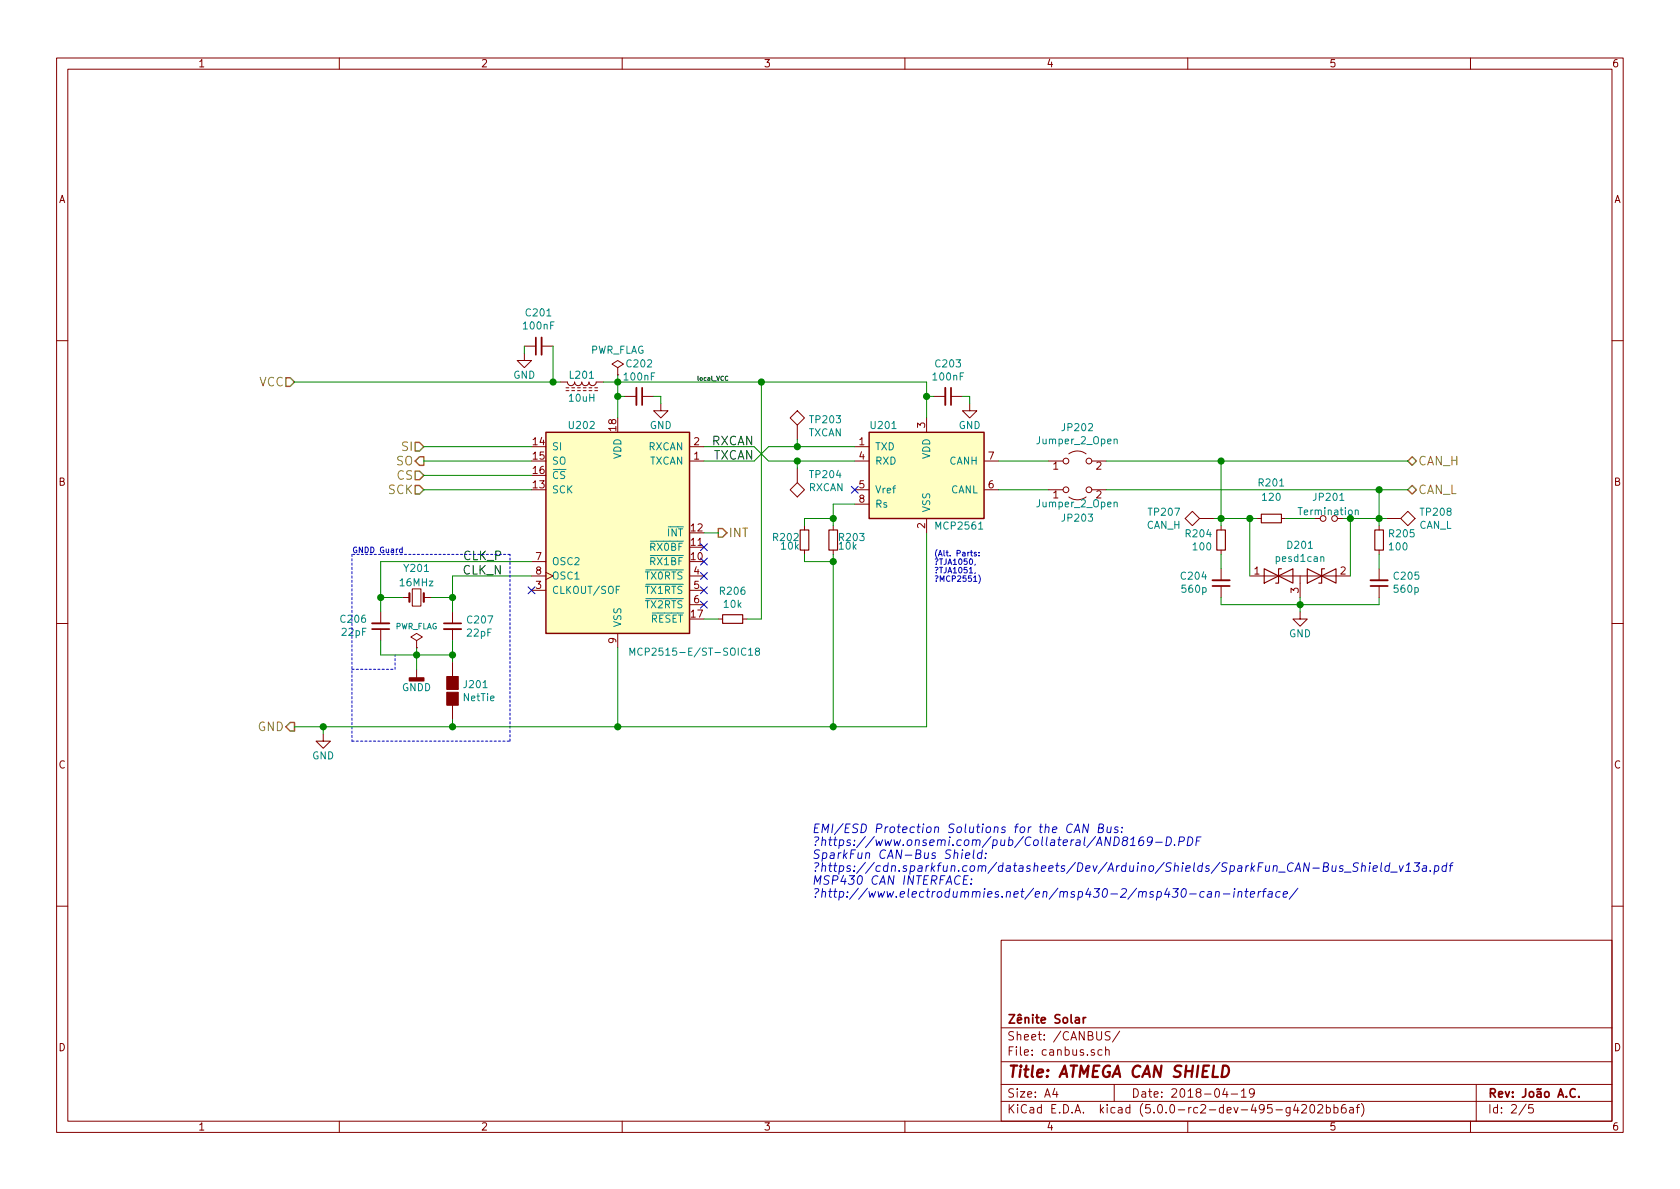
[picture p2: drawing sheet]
EESchema Schematic File Version 4
LIBS:atmega_can_shield-cache
EELAYER 26 0
EELAYER END
$Descr A4 11693 8268
encoding utf-8
Sheet 2 5
Title "ATMEGA CAN SHIELD"
Date "2018-04-19"
Rev "João A.C."
Comp "Zênite Solar"
Comment1 ""
Comment2 ""
Comment3 ""
Comment4 ""
$EndDescr
$Comp
L ZS17-cache:MCP2551-I_SN U201
U 1 1
P 6450 3300
F 0 "U201" H 6050 3650 50  0000 L CNN
F 1 "MCP2561" H 6500 2950 50  0000 L CNN
F 2 "Housings_SOIC:SOIC-8_3.9x4.9mm_Pitch1.27mm" H 6450 2800 50  0001 C CIN
F 3 "https://www.mouser.com/datasheet/2/268/25167B-245700.pdf" H 6450 3300 50  0001 C CNN
F 4 "https://www.mouser.com/ProductDetail/Microchip-Technology/MCP2561T-E-SN?qs=sGAEpiMZZMuyKkoWRCJ2WCPSW63XBcAp862Nn1F%252bVFQ%3d" H 6450 3300 50  0001 C CNN "Mouser"
	1    6450 3300
	1    0    0    -1  
$EndComp
Text Label 5250 3200 2    60   ~ 0
TXCAN
Text Label 5250 3100 2    60   ~ 0
RXCAN
$Comp
L ZS17-cache:MCP2515-E_ST-SOIC18 U202
U 1 1
P 4300 3700
F 0 "U202" H 4150 4450 50  0000 R CNN
F 1 "MCP2515-E/ST-SOIC18" H 5300 2900 50  0000 R TNN
F 2 "Housings_SOIC:SOIC-18W_7.5x11.6mm_Pitch1.27mm" H 4300 2800 50  0001 C CIN
F 3 "https://www.mouser.com/datasheet/2/268/20001801H-708845.pdf" H 4400 2900 50  0001 C CNN
F 4 "https://www.mouser.com/ProductDetail/Microchip-Technology/MCP2515T-I-SO?qs=sGAEpiMZZMuyKkoWRCJ2WHe%252bbxCW0ve6xjnnyKAx3CA%3d" H 4300 3700 50  0001 C CNN "Mouser"
	1    4300 3700
	1    0    0    -1  
$EndComp
NoConn ~ 3700 4100
NoConn ~ 4900 3800
NoConn ~ 4900 3900
NoConn ~ 4900 4000
NoConn ~ 4900 4100
NoConn ~ 4900 4200
$Comp
L ZS17-cache:R_Small R206
U 1 1
P 5100 4300
F 0 "R206" V 4904 4300 50  0000 C CNN
F 1 "10k" V 4995 4300 50  0000 C CNN
F 2 "Resistors_SMD:R_0805_HandSoldering" H 5100 4300 50  0001 C CNN
F 3 "" H 5100 4300 50  0001 C CNN
	1    5100 4300
	0    1    1    0   
$EndComp
$Comp
L ZS17-cache:R_Small R203
U 1 1
P 5800 3750
F 0 "R203" H 5830 3770 50  0000 L CNN
F 1 "10k" H 5830 3710 50  0000 L CNN
F 2 "Resistors_SMD:R_0805_HandSoldering" H 5800 3750 50  0001 C CNN
F 3 "" H 5800 3750 50  0001 C CNN
	1    5800 3750
	1    0    0    -1  
$EndComp
NoConn ~ 5950 3400
$Comp
L ZS17-cache:R_Small R201
U 1 1
P 8850 3600
F 0 "R201" V 8600 3600 50  0000 C CNN
F 1 "120" V 8700 3600 50  0000 C CNN
F 2 "Resistors_SMD:R_0805_HandSoldering" H 8850 3600 50  0001 C CNN
F 3 "" H 8850 3600 50  0001 C CNN
	1    8850 3600
	0    1    1    0   
$EndComp
Text HLabel 2950 3100 0    60   Input ~ 0
SI
Text HLabel 2950 3200 0    60   Output ~ 0
SO
Text HLabel 2950 3300 0    60   Input ~ 0
CS
Text HLabel 2950 3400 0    60   Input ~ 0
SCK
Text HLabel 5000 3700 2    60   Output ~ 0
INT
Text HLabel 2050 5050 0    60   Output ~ 0
GND
Text HLabel 2050 2650 0    60   Input ~ 0
VCC
Text HLabel 9800 3200 2    60   BiDi ~ 0
CAN_H
Text HLabel 9800 3400 2    60   BiDi ~ 0
CAN_L
$Comp
L ZS17-cache:C_Small C202
U 1 1
P 4450 2750
F 0 "C202" V 4221 2750 50  0000 C CNN
F 1 "100nF" V 4312 2750 50  0000 C CNN
F 2 "Capacitors_SMD:C_0805_HandSoldering" H 4450 2750 50  0001 C CNN
F 3 "" H 4450 2750 50  0001 C CNN
	1    4450 2750
	0    1    1    0   
$EndComp
$Comp
L ZS17-cache:GND #PWR019
U 1 1
P 4600 2800
F 0 "#PWR019" H 4600 2550 50  0001 C CNN
F 1 "GND" H 4600 2650 50  0000 C CNN
F 2 "" H 4600 2800 50  0001 C CNN
F 3 "" H 4600 2800 50  0001 C CNN
	1    4600 2800
	1    0    0    -1  
$EndComp
$Comp
L ZS17-cache:C_Small C203
U 1 1
P 6600 2750
F 0 "C203" V 6371 2750 50  0000 C CNN
F 1 "100nF" V 6462 2750 50  0000 C CNN
F 2 "Capacitors_SMD:C_0805_HandSoldering" H 6600 2750 50  0001 C CNN
F 3 "" H 6600 2750 50  0001 C CNN
	1    6600 2750
	0    1    1    0   
$EndComp
$Comp
L ZS17-cache:GND #PWR020
U 1 1
P 6750 2800
F 0 "#PWR020" H 6750 2550 50  0001 C CNN
F 1 "GND" H 6750 2650 50  0000 C CNN
F 2 "" H 6750 2800 50  0001 C CNN
F 3 "" H 6750 2800 50  0001 C CNN
	1    6750 2800
	1    0    0    -1  
$EndComp
$Comp
L atmega_can_shield-rescue:D_TVS_x2_AAC D201
U 1 1
P 9050 4000
F 0 "D201" H 9050 4216 50  0000 C CNN
F 1 "pesd1can" H 9050 4125 50  0000 C CNN
F 2 "TO_SOT_Packages_SMD:SOT-23_Handsoldering" H 8900 4000 50  0001 C CNN
F 3 "https://assets.nexperia.com/documents/data-sheet/PESD1CAN.pdf" H 8900 4000 50  0001 C CNN
F 4 "https://www.mouser.com/ProductDetail/Nexperia/PESD1CAN-UX?qs=sGAEpiMZZMsoIvTP6m9%252bn17u26dJac3S" H 9050 4000 50  0001 C CNN "Mouser"
	1    9050 4000
	1    0    0    -1  
$EndComp
Text Notes 5650 6250 0    60   Italic 0
EMI/ESD Protection Solutions for the CAN Bus: \n	https://www.onsemi.com/pub/Collateral/AND8169-D.PDF\nSparkFun CAN-Bus Shield:\n	https://cdn.sparkfun.com/datasheets/Dev/Arduino/Shields/SparkFun_CAN-Bus_Shield_v13a.pdf\nMSP430 CAN INTERFACE:\n	http://www.electrodummies.net/en/msp430-2/msp430-can-interface/
$Comp
L atmega_can_shield-rescue:Jumper_NO_Small JP201
U 1 1
P 9250 3600
F 0 "JP201" H 9250 3750 50  0000 C CNN
F 1 "Termination" H 9250 3650 50  0000 C CNN
F 2 "Connectors:GS2" H 9250 3600 50  0001 C CNN
F 3 "" H 9250 3600 50  0001 C CNN
	1    9250 3600
	1    0    0    -1  
$EndComp
$Comp
L atmega_can_shield-rescue:TEST TP203
U 1 1
P 5550 3050
F 0 "TP203" H 5628 3190 50  0000 L CNN
F 1 "TXCAN" H 5628 3099 50  0000 L CNN
F 2 "Measurement_Points:Measurement_Point_Round-SMD-Pad_Small" H 5750 3050 50  0001 C CNN
F 3 "" H 5750 3050 50  0001 C CNN
	1    5550 3050
	1    0    0    -1  
$EndComp
$Comp
L atmega_can_shield-rescue:TEST TP204
U 1 1
P 5550 3250
F 0 "TP204" H 5472 3297 50  0000 R CNN
F 1 "RXCAN" H 5472 3388 50  0000 R CNN
F 2 "Measurement_Points:Measurement_Point_Round-SMD-Pad_Small" H 5750 3250 50  0001 C CNN
F 3 "" H 5750 3250 50  0001 C CNN
	1    5550 3250
	-1   0    0    1   
$EndComp
$Comp
L ZS17-cache:R_Small R204
U 1 1
P 8500 3750
F 0 "R204" H 8442 3796 50  0000 R CNN
F 1 "100" H 8442 3705 50  0000 R CNN
F 2 "Resistors_SMD:R_0805_HandSoldering" H 8500 3750 50  0001 C CNN
F 3 "" H 8500 3750 50  0001 C CNN
	1    8500 3750
	1    0    0    -1  
$EndComp
$Comp
L ZS17-cache:R_Small R205
U 1 1
P 9600 3750
F 0 "R205" H 9659 3796 50  0000 L CNN
F 1 "100" H 9659 3705 50  0000 L CNN
F 2 "Resistors_SMD:R_0805_HandSoldering" H 9600 3750 50  0001 C CNN
F 3 "" H 9600 3750 50  0001 C CNN
	1    9600 3750
	1    0    0    -1  
$EndComp
$Comp
L ZS17-cache:C_Small C204
U 1 1
P 8500 4050
F 0 "C204" H 8591 4004 50  0000 L CNN
F 1 "560p" H 8591 4095 50  0000 L CNN
F 2 "Capacitors_SMD:C_0805_HandSoldering" H 8500 4050 50  0001 C CNN
F 3 "https://www.mouser.com/datasheet/2/447/UPY-GPHC_X7R_6.3V-to-50V_18-1154002.pdf" H 8500 4050 50  0001 C CNN
F 4 "https://br.mouser.com/ProductDetail/Yageo/CC0805KRX7R9BB561?qs=sGAEpiMZZMs0AnBnWHyRQIOKs%2fDjbJvGAqQC1zE3t74%3d" H 8500 4050 50  0001 C CNN "Mouser"
	1    8500 4050
	-1   0    0    1   
$EndComp
$Comp
L ZS17-cache:GND #PWR021
U 1 1
P 9050 4250
F 0 "#PWR021" H 9050 4000 50  0001 C CNN
F 1 "GND" H 9050 4100 50  0000 C CNN
F 2 "" H 9050 4250 50  0001 C CNN
F 3 "" H 9050 4250 50  0001 C CNN
	1    9050 4250
	1    0    0    -1  
$EndComp
$Comp
L atmega_can_shield-rescue:TEST TP208
U 1 1
P 9650 3600
F 0 "TP208" V 9604 3828 50  0000 L CNN
F 1 "CAN_L" V 9695 3828 50  0000 L CNN
F 2 "Measurement_Points:Measurement_Point_Round-SMD-Pad_Small" H 9850 3600 50  0001 C CNN
F 3 "" H 9850 3600 50  0001 C CNN
	1    9650 3600
	0    1    1    0   
$EndComp
$Comp
L atmega_can_shield-rescue:TEST TP207
U 1 1
P 8450 3600
F 0 "TP207" V 8404 3828 50  0000 L CNN
F 1 "CAN_H" V 8495 3828 50  0000 L CNN
F 2 "Measurement_Points:Measurement_Point_Round-SMD-Pad_Small" H 8650 3600 50  0001 C CNN
F 3 "" H 8650 3600 50  0001 C CNN
	1    8450 3600
	0    -1   1    0   
$EndComp
Text Notes 6500 4050 0    39   ~ 0
(Alt. Parts: \n	TJA1050, \n	TJA1051,\n	MCP2551)
$Comp
L ZS17-cache:Crystal_Small Y201
U 1 1
P 2900 4150
F 0 "Y201" H 2900 3950 50  0000 C CNN
F 1 "16MHz" H 2900 4050 50  0000 C CNN
F 2 "zenitesolar:Crystal_SMD_HC49_4HSMX" H 2900 4150 50  0001 C CNN
F 3 "http://www.farnell.com/datasheets/321153.pdf" H 2900 4150 50  0001 C CNN
F 4 "https://www.mouser.com/ProductDetail/IQD/LFXTAL003237Reel?qs=sGAEpiMZZMsBj6bBr9Q9af1kE%252bXo19x3%252bSVT%252b2%252bBEMZebQOWriiNcg%3d%3d" H 2900 4150 50  0001 C CNN "Mouser"
	1    2900 4150
	-1   0    0    1   
$EndComp
$Comp
L ZS17-cache:C_Small C207
U 1 1
P 3150 4350
F 0 "C207" H 3242 4396 50  0000 L CNN
F 1 "22pF" H 3242 4305 50  0000 L CNN
F 2 "Capacitors_SMD:C_0805_HandSoldering" H 3150 4350 50  0001 C CNN
F 3 "" H 3150 4350 50  0001 C CNN
	1    3150 4350
	1    0    0    -1  
$EndComp
$Comp
L ZS17-cache:C_Small C206
U 1 1
P 2650 4350
F 0 "C206" H 2559 4304 50  0000 R CNN
F 1 "22pF" H 2559 4395 50  0000 R CNN
F 2 "Capacitors_SMD:C_0805_HandSoldering" H 2650 4350 50  0001 C CNN
F 3 "" H 2650 4350 50  0001 C CNN
	1    2650 4350
	1    0    0    1   
$EndComp
Text Label 3500 3900 2    60   ~ 0
CLK_P
Text Label 3500 4000 2    60   ~ 0
CLK_N
$Comp
L power1:GNDD #PWR022
U 1 1
P 2900 4650
F 0 "#PWR022" H 2900 4400 50  0001 C CNN
F 1 "GNDD" H 2900 4525 50  0000 C CNN
F 2 "" H 2900 4650 50  0001 C CNN
F 3 "" H 2900 4650 50  0001 C CNN
	1    2900 4650
	-1   0    0    -1  
$EndComp
$Comp
L ZS17-cache:GND #PWR023
U 1 1
P 2250 5100
F 0 "#PWR023" H 2250 4850 50  0001 C CNN
F 1 "GND" H 2250 4950 50  0000 C CNN
F 2 "" H 2250 5100 50  0001 C CNN
F 3 "" H 2250 5100 50  0001 C CNN
	1    2250 5100
	1    0    0    -1  
$EndComp
$Comp
L atmega_can_shield-rescue:L_Core_Ferrite L201
U 1 1
P 4050 2650
F 0 "L201" V 4000 2650 50  0000 C CNN
F 1 "10uH" V 4160 2650 50  0000 C CNN
F 2 "Inductors_SMD:L_0805_HandSoldering" H 4050 2650 50  0001 C CNN
F 3 "https://www.mouser.com/datasheet/2/400/nductor_commercial_decoupling_mlz2012_en-918301.pdf" H 4050 2650 50  0001 C CNN
F 4 "https://www.mouser.com/ProductDetail/TDK/MLZ2012N100L?qs=sGAEpiMZZMsg%252by3WlYCkUxULy5EXuT33zQWWbOu0YZs%3d" V 4050 2650 50  0001 C CNN "Mouser"
	1    4050 2650
	0    1    1    0   
$EndComp
Text Notes 2450 3850 0    39   ~ 0
GNDD Guard
$Comp
L ZS17-cache:R_Small R202
U 1 1
P 5600 3750
F 0 "R202" H 5630 3770 50  0000 L CNN
F 1 "10k" H 5630 3710 50  0000 L CNN
F 2 "Resistors_SMD:R_0805_HandSoldering" H 5600 3750 50  0001 C CNN
F 3 "" H 5600 3750 50  0001 C CNN
	1    5600 3750
	-1   0    0    -1  
$EndComp
$Comp
L ZS17-cache:C_Small C201
U 1 1
P 3750 2400
F 0 "C201" V 3979 2400 50  0000 C CNN
F 1 "100nF" V 3888 2400 50  0000 C CNN
F 2 "Capacitors_SMD:C_0805_HandSoldering" H 3750 2400 50  0001 C CNN
F 3 "" H 3750 2400 50  0001 C CNN
	1    3750 2400
	0    -1   -1   0   
$EndComp
$Comp
L ZS17-cache:GND #PWR024
U 1 1
P 3650 2450
F 0 "#PWR024" H 3650 2200 50  0001 C CNN
F 1 "GND" H 3650 2300 50  0000 C CNN
F 2 "" H 3650 2450 50  0001 C CNN
F 3 "" H 3650 2450 50  0001 C CNN
	1    3650 2450
	1    0    0    -1  
$EndComp
$Comp
L atmega_can_shield-rescue:GS2 J201
U 1 1
P 3150 4800
F 0 "J201" H 3218 4846 50  0000 L CNN
F 1 "NetTie" H 3218 4755 50  0000 L CNN
F 2 "zenitesolar:µNetTie-I_Connected_SMD" V 3224 4800 50  0001 C CNN
F 3 "" H 3150 4800 50  0001 C CNN
	1    3150 4800
	1    0    0    -1  
$EndComp
Wire Wire Line
	4900 4300 5000 4300
Wire Wire Line
	5300 4300 5200 4300
Wire Wire Line
	5800 3500 5800 3600
Wire Wire Line
	5800 3500 5950 3500
Wire Wire Line
	6450 2650 6450 2750
Wire Wire Line
	4300 5050 4300 4500
Wire Wire Line
	6450 5050 6450 3700
Wire Wire Line
	5800 5050 5800 3900
Connection ~ 5800 5050
Connection ~ 4300 5050
Connection ~ 5300 2650
Wire Wire Line
	5300 2650 5300 4300
Wire Wire Line
	2050 5050 2250 5050
Wire Wire Line
	4900 3100 5250 3100
Wire Wire Line
	5250 3100 5350 3200
Wire Wire Line
	4900 3200 5250 3200
Wire Wire Line
	5250 3200 5350 3100
Wire Wire Line
	5350 3100 5550 3100
Wire Wire Line
	5350 3200 5550 3200
Wire Wire Line
	4300 2750 4350 2750
Connection ~ 4300 2750
Wire Wire Line
	4550 2750 4600 2750
Wire Wire Line
	4600 2750 4600 2800
Wire Wire Line
	6700 2750 6750 2750
Wire Wire Line
	6750 2750 6750 2800
Wire Wire Line
	6500 2750 6450 2750
Connection ~ 6450 2750
Wire Wire Line
	9050 4150 9050 4200
Wire Wire Line
	9150 3600 8950 3600
Wire Wire Line
	5550 3050 5550 3100
Connection ~ 5550 3100
Wire Wire Line
	5550 3250 5550 3200
Connection ~ 5550 3200
Wire Wire Line
	8500 3950 8500 3850
Wire Wire Line
	9600 3850 9600 3950
Wire Wire Line
	9600 4200 9600 4150
Wire Wire Line
	8500 4200 9050 4200
Wire Wire Line
	8500 4200 8500 4150
Connection ~ 9050 4200
Wire Wire Line
	8500 3200 8500 3600
Wire Wire Line
	9600 3400 9600 3600
Wire Wire Line
	9400 4000 9400 3600
Wire Wire Line
	9350 3600 9400 3600
Connection ~ 9600 3600
Wire Wire Line
	8700 3600 8700 4000
Wire Wire Line
	8450 3600 8500 3600
Connection ~ 8500 3600
Connection ~ 8700 3600
Connection ~ 9400 3600
Wire Wire Line
	2650 3900 3700 3900
Wire Wire Line
	2650 3900 2650 4150
Wire Wire Line
	2650 4150 2800 4150
Wire Wire Line
	3000 4150 3150 4150
Wire Wire Line
	3150 4000 3150 4150
Wire Wire Line
	3150 4450 3150 4550
Wire Wire Line
	2650 4550 2650 4450
Connection ~ 2900 4550
Wire Wire Line
	3150 4000 3700 4000
Connection ~ 3150 4150
Connection ~ 2650 4150
Wire Wire Line
	2900 4500 2900 4550
Connection ~ 3150 5050
Connection ~ 3150 4550
Wire Wire Line
	2250 5100 2250 5050
Connection ~ 2250 5050
Wire Wire Line
	4200 2650 4300 2650
Wire Wire Line
	4300 2600 4300 2650
Connection ~ 4300 2650
Wire Wire Line
	2050 2650 3850 2650
Wire Notes Line
	2450 3850 2450 5150
Wire Notes Line
	2450 5150 3550 5150
Wire Notes Line
	3550 5150 3550 3850
Wire Notes Line
	3550 3850 2450 3850
Wire Wire Line
	5800 3600 5600 3600
Wire Wire Line
	5600 3600 5600 3650
Connection ~ 5800 3600
Wire Wire Line
	5600 3850 5600 3900
Wire Wire Line
	5600 3900 5800 3900
Connection ~ 5800 3900
Wire Notes Line
	2450 4650 2750 4650
Wire Notes Line
	2750 4650 2750 4550
Wire Wire Line
	3850 2400 3850 2650
Connection ~ 3850 2650
Wire Wire Line
	3650 2400 3650 2450
Wire Wire Line
	3150 5000 3150 5050
Wire Wire Line
	3150 4550 2900 4550
$Comp
L power1:PWR_FLAG #FLG025
U 1 1
P 4300 2600
F 0 "#FLG025" H 4300 2675 50  0001 C CNN
F 1 "PWR_FLAG" H 4300 2774 50  0000 C CNN
F 2 "" H 4300 2600 50  0001 C CNN
F 3 "" H 4300 2600 50  0001 C CNN
	1    4300 2600
	1    0    0    -1  
$EndComp
$Comp
L power1:PWR_FLAG #FLG026
U 1 1
P 2900 4500
F 0 "#FLG026" H 2900 4575 50  0001 C CNN
F 1 "PWR_FLAG" H 2900 4650 39  0000 C CNN
F 2 "" H 2900 4500 50  0001 C CNN
F 3 "" H 2900 4500 50  0001 C CNN
	1    2900 4500
	1    0    0    -1  
$EndComp
Text Label 4850 2650 0    30   ~ 0
local_VCC
Wire Wire Line
	5800 5050 6450 5050
Wire Wire Line
	4300 5050 5800 5050
Wire Wire Line
	5300 2650 6450 2650
Wire Wire Line
	4300 2750 4300 2900
Wire Wire Line
	6450 2750 6450 2900
Wire Wire Line
	5550 3100 5950 3100
Wire Wire Line
	5550 3200 5950 3200
Wire Wire Line
	9050 4200 9050 4250
Wire Wire Line
	9050 4200 9600 4200
Wire Wire Line
	8500 3200 9800 3200
Wire Wire Line
	9600 3400 9800 3400
Wire Wire Line
	9600 3600 9600 3650
Wire Wire Line
	9600 3600 9650 3600
Wire Wire Line
	8500 3600 8500 3650
Wire Wire Line
	8500 3600 8700 3600
Wire Wire Line
	8700 3600 8750 3600
Wire Wire Line
	9400 3600 9600 3600
Wire Wire Line
	2900 4550 2900 4650
Wire Wire Line
	2900 4550 2650 4550
Wire Wire Line
	3150 4150 3150 4250
Wire Wire Line
	2650 4150 2650 4250
Wire Wire Line
	3150 5050 4300 5050
Wire Wire Line
	3150 4550 3150 4600
Wire Wire Line
	2250 5050 3150 5050
Wire Wire Line
	4300 2650 5300 2650
Wire Wire Line
	4300 2650 4300 2750
Wire Wire Line
	5800 3600 5800 3650
Wire Wire Line
	5800 3900 5800 3850
Wire Wire Line
	3850 2650 3900 2650
Wire Wire Line
	2950 3400 3700 3400
Wire Wire Line
	2950 3300 3700 3300
Wire Wire Line
	2950 3200 3700 3200
Wire Wire Line
	2950 3100 3700 3100
Wire Wire Line
	4900 3700 5000 3700
Connection ~ 9600 3400
Connection ~ 8500 3200
Wire Wire Line
	6950 3200 7300 3200
Wire Wire Line
	6950 3400 7300 3400
$Comp
L Jumper:Jumper_2_Open JP202
U 1 1
P 7500 3200
F 0 "JP202" H 7500 3435 50  0000 C CNN
F 1 "Jumper_2_Open" H 7500 3344 50  0000 C CNN
F 2 "Resistors_SMD:R_0402_NoSilk" H 7500 3200 50  0001 C CNN
F 3 "~" H 7500 3200 50  0001 C CNN
	1    7500 3200
	1    0    0    -1  
$EndComp
$Comp
L Jumper:Jumper_2_Open JP203
U 1 1
P 7500 3400
F 0 "JP203" H 7500 3600 50  0000 C CNN
F 1 "Jumper_2_Open" H 7500 3500 50  0000 C CNN
F 2 "Resistors_SMD:R_0402_NoSilk" H 7500 3400 50  0001 C CNN
F 3 "~" H 7500 3400 50  0001 C CNN
	1    7500 3400
	1    0    0    1   
$EndComp
Wire Wire Line
	7700 3400 9600 3400
Wire Wire Line
	7700 3200 8500 3200
$Comp
L ZS17-cache:C_Small C205
U 1 1
P 9600 4050
F 0 "C205" H 9692 4004 50  0000 L CNN
F 1 "560p" H 9692 4095 50  0000 L CNN
F 2 "Capacitors_SMD:C_0805_HandSoldering" H 9600 4050 50  0001 C CNN
F 3 "https://www.mouser.com/datasheet/2/447/UPY-GPHC_X7R_6.3V-to-50V_18-1154002.pdf" H 9600 4050 50  0001 C CNN
F 4 "https://br.mouser.com/ProductDetail/Yageo/CC0805KRX7R9BB561?qs=sGAEpiMZZMs0AnBnWHyRQIOKs%2fDjbJvGAqQC1zE3t74%3d" H 9600 4050 50  0001 C CNN "Mouser"
	1    9600 4050
	1    0    0    1   
$EndComp
$EndSCHEMATC
